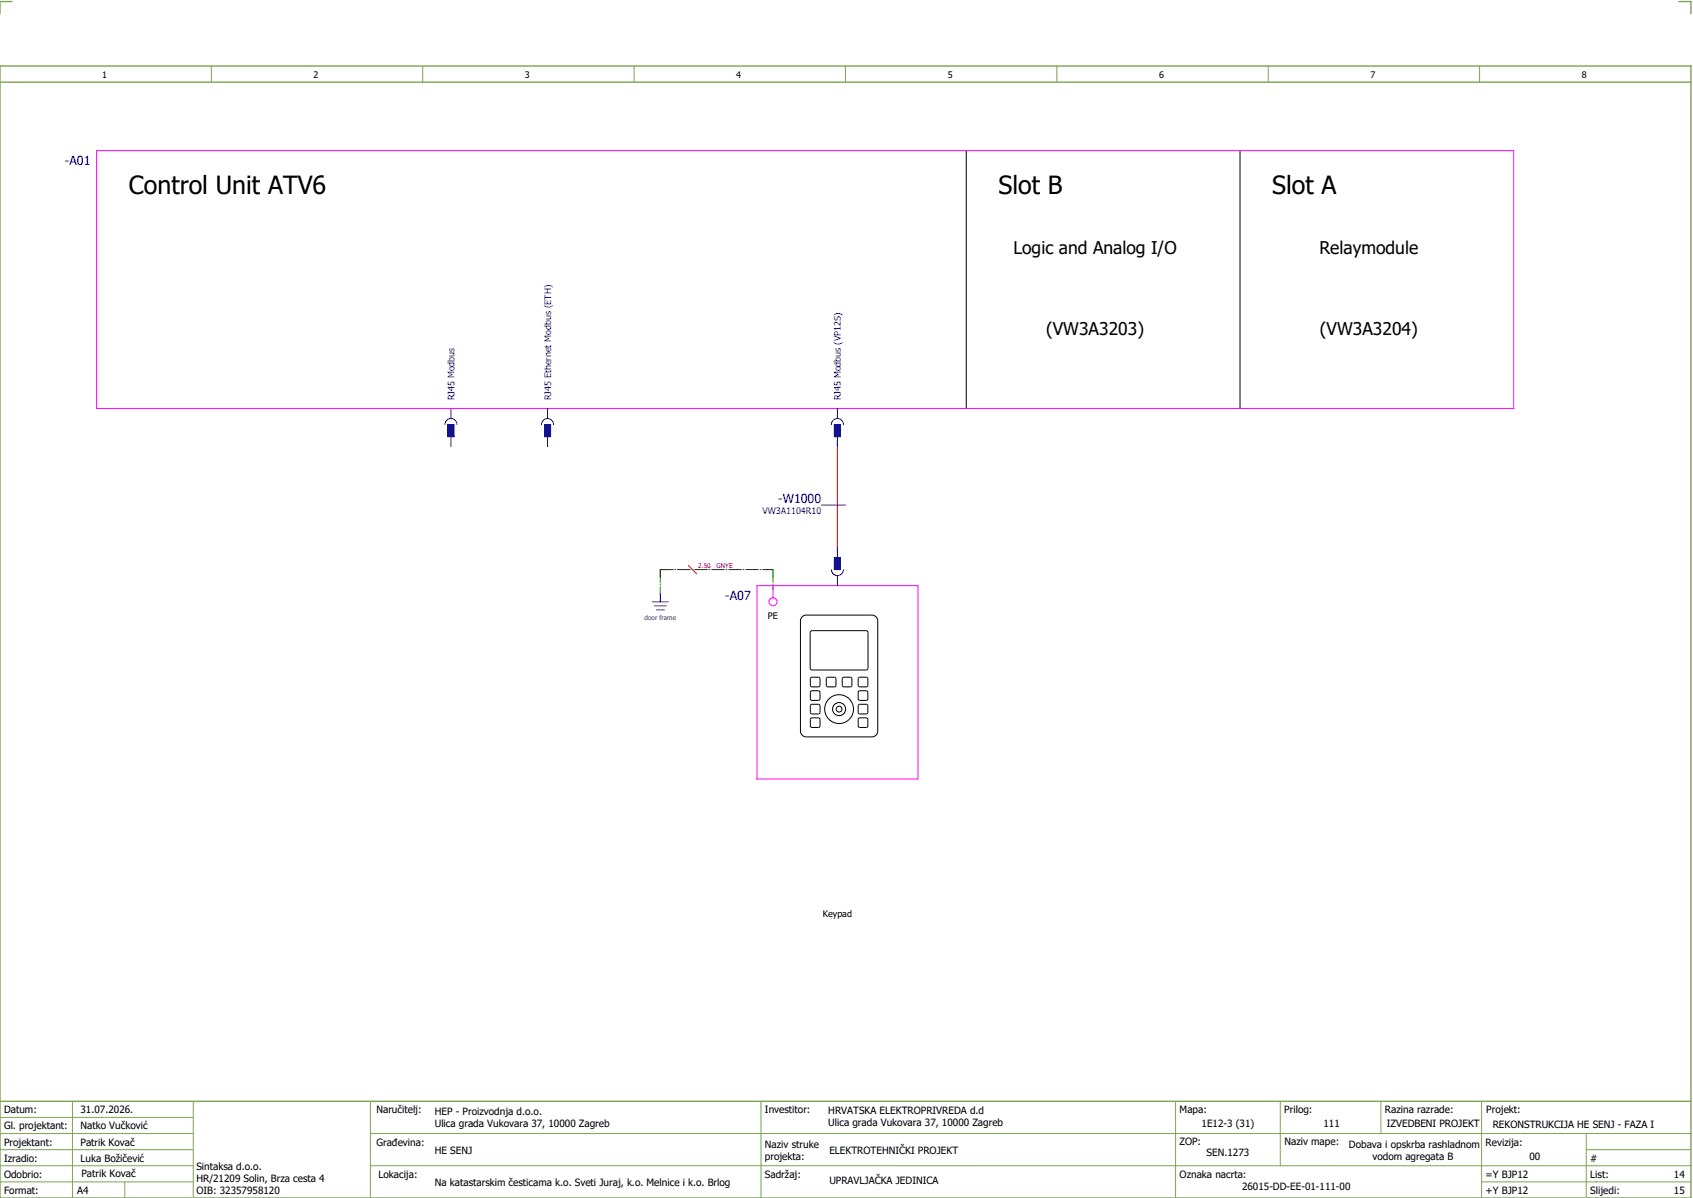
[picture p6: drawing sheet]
<svg xmlns="http://www.w3.org/2000/svg" width="421mm" height="297mm" viewBox="0 0 421 297" stroke-linecap="round" stroke-linejoin="round" font-family="sans-serif">
<path d="M0 16.4h420v281h-420zM3 .4h-3v3M417 .4h3v3M0 20.4h420M0 273.4h420" fill="none" stroke="#7ca552" stroke-width=".35"/>
<g fill="none" stroke="#7ca552" stroke-width=".25">
<path d="M52.5 16.4v4M105 16.4v4M157.5 16.4v4M210 16.4v4M262.5 16.4v4M315 16.4v4M367.5 16.4v4M0 277.4h48M18 273.4v24M48 273.4v24M92 273.4v24M189 273.4v24"/>
<path d="M292 273.4v23.8M318 273.4v16M343 273.4v8M368 273.4v23.8M0 281.4h48M0 285.4h47.8M0 293.4h47.8M31 293.4v4M47.8 289.4h-47.8M92 281.4h328M92 289.4h328M368 293.4h52"/>
<path d="M394 285.4h26M394 281.4v15.8"/>
</g>
<path d="M164 141.4h28M164 141.4v6M192 141.4v5" fill="none" stroke="#008000" stroke-width=".25" stroke-dasharray="3.2 .4 .3 .4"/>
<path d="M208 109.4v28M171 140.4l2 2" fill="none" stroke="#f00" stroke-width=".25"/>
<g fill="none" stroke="#000" stroke-width=".25">
<path d="M240 37.4v64M308 37.4v64M199.4 153l.9-.3h16.3a1.44 1.44 0 0 1 1.4 1.4v27.4a1.44 1.44 0 0 1-1.4 1.4h-16.3a1.44 1.44 0 0 1-1.5-1.4v-27.4l.1-.4zM201.5 156.6h13.9l.2 .4-.1 9.1-.4 .2h-13.6l-.3-.5v-8.8zM201.3 178.4l.4-.2h1.8l.2 .4-.1 1.8-.3 .2-1.8-.1-.2-.3zM201.3 171.7l.4-.2h1.8l.2 .4-.1 1.8-.3 .2-1.8-.1-.2-.3zM201.3 168.3l.4-.2 1.8 .1 .2 .3-.1 1.8-.3 .2h-1.8l-.2-.4zM201.5 174.9l1.8-.1 .3 .2 .1 1.8-.2 .4h-1.8l-.4-.2v-1.8zM205.3 168.3l.3-.2 1.8 .1 .2 .3v1.8l-.3 .2h-1.9l-.2-.4zM209.2 168.3l.4-.2 1.8 .1 .2 .3-.1 1.8-.3 .2h-1.8l-.2-.4zM213.2 178.4l.3-.2h1.9l.2 .4-.1 1.8-.3 .2-1.9-.1-.1-.3zM213.2 171.7l.3-.2h1.9l.2 .4-.1 1.8-.3 .2-1.9-.1-.1-.3z"/>
<path d="M213.2 168.3l.3-.2 1.9 .1 .2 .3-.1 1.8-.3 .2h-1.9l-.1-.4zM213.3 174.9l1.9-.1 .3 .2 .1 1.8-.2 .4h-1.9l-.3-.2v-1.8z"/>
<circle cx="208.4" cy="176" r="3.6"/>
<circle cx="208.4" cy="176" r="1.62"/>
<circle cx="208.4" cy="176" r=".72"/>
</g>
<path d="M164 141.4h2M164 141.4v2M190 141.4h2M192 141.4v2" fill="none" stroke="#008000" stroke-width=".25" stroke-dasharray="3.2 .4 .3 .4" stroke-linecap="butt"/>
<g fill="none" stroke="#f0f" stroke-width=".25">
<path d="M24 37.4h352v64h-352zM188 145.4h40v48h-40zM192 145.4v3"/>
<circle cx="192" cy="149.4" r="1"/>
</g>
<g fill="none" stroke="#00f" stroke-width=".25">
<path d="M110.5 105.4a1.5 1.5 0 0 1 1.5-1.5 1.5 1.5 0 0 1 1.5 1.5M111.2 105.4h1.5v3h-1.5zM112 101.4v2.5M112 108.4v2.5M134.5 105.4a1.5 1.5 0 0 1 1.5-1.5 1.5 1.5 0 0 1 1.5 1.5M135.3 105.4h1.5v3h-1.5zM136 101.4v2.5M136 108.4v2.5M206.5 105.4a1.5 1.5 0 0 1 1.5-1.5 1.5 1.5 0 0 1 1.5 1.5M207.2 105.4h1.5v3h-1.5zM208 101.4v2.5M208 108.4v2.5"/>
<path d="M204 125.4h6M207.2 138.4h1.5v3h-1.5zM208 135.9v2.5M162 149.4h4M162.5 150.4h3M163 151.4h2M164 147.4v2M206.5 141.4a1.5 1.5 0 0 0 1.5 1.5 1.5 1.5 0 0 0 1.5-1.5M208 142.9v2.5"/>
</g>
<g fill="#00f" stroke="#00f" stroke-width=".25">
<path d="M111.2 105.4h1.5v3h-1.5z"/>
<path d="M135.3 105.4h1.5v3h-1.5z"/>
<path d="M207.2 105.4h1.5v3h-1.5z"/>
<path d="M207.2 138.4h1.5v3h-1.5z"/>
</g>
<g font-size="6.2">
<text x="32" y="48.1">Control Unit ATV6</text>
<text x="248" y="48.1">Slot B</text>
<text x="316" y="48.1">Slot A</text>
</g>
<g font-size="4.3">
<text x="251.7" y="63.1">Logic and Analog I/O</text>
<text x="327.7" y="63.1">Relaymodule</text>
<text x="259.8" y="83.1">(VW3A3203)</text>
<text x="327.8" y="83.1">(VW3A3204)</text>
</g>
<g font-size="3.1" fill="#00f">
<text x="16.1" y="41">-A01</text>
<text x="193.3" y="124.8">-W1000</text>
<text x="180.1" y="149">-A07</text>
</g>
<g font-size="2.5">
<text x="1" y="276.4">Datum:</text>
<text x="1" y="280.4">Gl. projektant:</text>
<text x="20" y="276.4">31.07.2026.</text>
<text x="20" y="280.4">Natko Vučković</text>
<text x="93.5" y="276.4">Naručitelj:</text>
<text x="108" y="276.9">HEP - Proizvodnja d.o.o.</text>
<text x="108" y="279.9">Ulica grada Vukovara 37, 10000 Zagreb</text>
<text x="190" y="276.4">Investitor:</text>
<text x="205.7" y="276.6">HRVATSKA ELEKTROPRIVREDA d.d</text>
<text x="205.7" y="279.6">Ulica grada Vukovara 37, 10000 Zagreb</text>
<text x="293" y="276.4">Mapa:</text>
<text x="298.4" y="279.9">1E12-3 (31)</text>
<text x="319" y="276.4">Prilog:</text>
<text x="328.7" y="279.9">111</text>
<text x="344" y="276.4">Razina razrade:</text>
<text x="344.4" y="279.9">IZVEDBENI PROJEKT</text>
<text x="369.2" y="276.3">Projekt:</text>
<text x="370.8" y="279.9">REKONSTRUKCIJA HE SENJ - FAZA I</text>
<text x="1" y="284.4">Projektant:</text>
<text x="20" y="284.4">Patrik Kovač</text>
<text x="93.5" y="284.4">Građevina:</text>
<text x="108" y="286.4">HE SENJ</text>
<text x="190" y="284.9">Naziv struke</text>
<text x="190" y="287.9">projekta:</text>
<text x="206" y="286.5">ELEKTROTEHNIČKI PROJEKT</text>
<text x="293" y="284.3">ZOP:</text>
<text x="299.7" y="286.9">SEN.1273</text>
<text x="319" y="284.3">Naziv mape:</text>
<text x="335.1" y="285">Dobava i opskrba rashladnom</text>
<text x="340.9" y="288">vodom agregata B</text>
<text x="369" y="284.4">Revizija:</text>
<text x="379.9" y="287.9">00</text>
<text x="1" y="288.4">Izradio:</text>
<text x="1" y="292.4">Odobrio:</text>
<text x="20" y="288.4">Luka Božičević</text>
<text x="20.2" y="292.3">Patrik Kovač</text>
<text x="48.8" y="290.4">Sintaksa d.o.o.</text>
<text x="48.8" y="293.4">HR/21209 Solin, Brza cesta 4</text>
<text x="94" y="292.4">Lokacija:</text>
<text x="190" y="292.4">Sadržaj:</text>
<text x="206" y="293.9">UPRAVLJAČKA JEDINICA</text>
<text x="293" y="292.4">Oznaka nacrta:</text>
<text x="369" y="292.4">=Y BJP12</text>
<text x="395" y="292.4">List:</text>
<text x="395" y="288.4">#</text>
<text x="415.8" y="292.4">14</text>
<text x="1" y="296.4">Format:</text>
<text x="19.2" y="296.4">A4</text>
<text x="48.8" y="296.4">OIB: 32357958120</text>
<text x="108" y="294.4">Na katastarskim česticama k.o. Sveti Juraj, k.o. Melnice i k.o. Brlog</text>
<text x="308.5" y="295.4">26015-DD-EE-01-111-00</text>
<text x="369" y="296.4">+Y BJP12</text>
<text x="395" y="296.4">Slijedi:</text>
<text x="415.8" y="296.4">15</text>
</g>
<g font-size="2.2">
<text x="25.4" y="19.4">1</text>
<text x="77.9" y="19.4">2</text>
<text x="130.4" y="19.4">3</text>
<text x="182.9" y="19.4">4</text>
<text x="235.4" y="19.4">5</text>
<text x="287.9" y="19.4">6</text>
<text x="340.4" y="19.4">7</text>
<text x="392.9" y="19.4">8</text>
<text x="190.8" y="153.6">PE</text>
<text x="204.4" y="227.6">Keypad</text>
</g>
<g font-size="2.2" fill="#00f">
<text x="112.9" y="99.4" transform="rotate(-90 112.9 99.4)">RJ45 Modbus</text>
<text x="136.9" y="99.4" transform="rotate(-90 136.9 99.4)">RJ45 Ethernet Modbus (ETH)</text>
<text x="208.9" y="99.4" transform="rotate(-90 208.9 99.4)">RJ45 Modbus (VP12S)</text>
<text x="189.4" y="127.6">VW3A1104R10</text>
</g>
<g font-size="1.6" fill="#f00">
<text x="173.4" y="141">2.50</text>
<text x="178" y="141">GNYE</text>
</g>
<text font-size="1.6" fill="#00f" x="160.1" y="154">door frame</text>
</svg>
